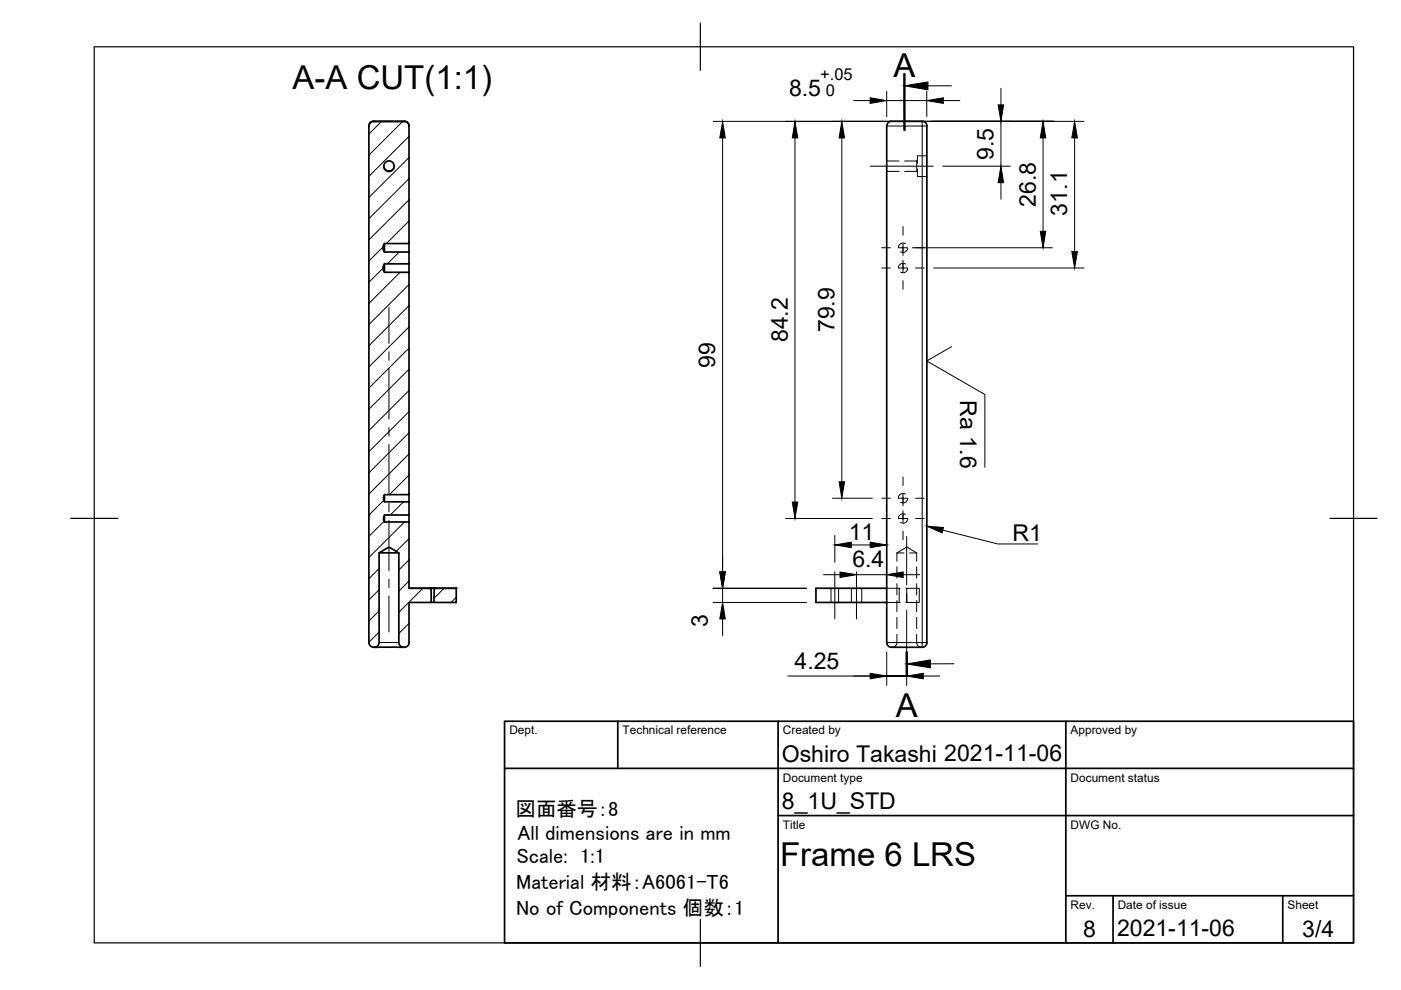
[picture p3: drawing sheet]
<svg xmlns="http://www.w3.org/2000/svg" width="297mm" height="210mm" viewBox="0 0 297 210" stroke-linecap="round" stroke-linejoin="round" font-family="sans-serif">
<!-- layer: Hidden -->
<g fill="none" stroke="#000" stroke-width=".21">
<path d="M188 34.1h2.6M188 36.3h2.6M191.8 34.1h2.6M191.8 36.3h2.6M194.4 34.1v2.2M194.4 36.3l.1 .2M194.5 35.8v1.6h2M194.5 34l-.1 .1M196.5 33h-2v1.6M192 56a.99 .99 0 0 0-1.5 .8M192 51.7a1.01 1.01 0 0 0-1.5 .8M192.4 56.8a.99 .99 0 0 1-1.5 .9"/>
<path d="M192.4 52.5a.99 .99 0 0 1-1.5 .9M190.2 117.2h1.5M190.2 117.2l2.1-1.2 2.1 1.2v1.8M190.2 117.2v1.8M192 104.8a1.01 1.01 0 0 0-1.5 .8M192 109.1a1.01 1.01 0 0 0-1.5 .8M192.4 105.6a.99 .99 0 0 1-1.5 .9M192.4 109.9a.99 .99 0 0 1-1.5 .9M192.8 117.2h1.6M176.2 124.7v3M177.8 124.7v3M180.5 124.7v3"/>
<path d="M182.7 124.7v3M188 124.7h2.9M188 127.7h2.9M190.2 134.5v1.7a1 1 0 0 1-1.1 1M190.2 120.2v2.4M190.2 123.8v2.3M190.2 127.3v2.4M190.2 130.9v2.4M190.6 124.7v3M192 124.7h2.9v3h-2.9M192.3 124.7v3M194.4 134.5v1.7a1 1 0 0 0 1 1"/>
<path d="M194.4 120.2v2.4M194.4 123.8v2.3M194.4 127.3v2.4M194.4 130.9v2.4"/>
</g>
<!-- layer: Visible -->
<g fill="none" stroke="#000" stroke-width=".36">
<path d="M79.2 25.7h6.5a1.01 1.01 0 0 1 1 1M79.2 25.8h6.5M79.2 25.7a1.01 1.01 0 0 0-1 1v109.5a1.01 1.01 0 0 0 1 1M81.4 35.2a1.11 1.11 0 0 0 1.1 1.1 1.11 1.11 0 0 0 1.1-1.1M85.7 25.7a1.01 1.01 0 0 1 1 1M86.7 26.7v24.9h-5.2l-.3 .9 .3 .9h5.2v2.5h-5.2l-.3 .9 .3 .9h5.2v47.2h-5.2l-.2 .7 .2 .8h5.2v2.8h-5.2a1.54 1.54 0 0 0 0 1.5h5.2v14h4.7v3h-4.7v8.5a1.01 1.01 0 0 1-1 1M196.5 26.7v109.5M196.5 26.7a.97 .97 0 0 0-1-1h-6.5a1.01 1.01 0 0 0-1 1v109.5a1.01 1.01 0 0 0 1 1h6.5a1.01 1.01 0 0 0 1-1M81.5 55.9v1.8M81.5 51.6v1.8M86.7 51.6v1.8M86.7 55.9v1.8"/>
<path d="M80.4 117.2h4.2M81.5 104.9v1.5M81.5 109.2v1.5M86.7 104.9v1.5M86.7 109.2v1.5M79.2 137.2a1.02 1.02 0 0 0 1.2-1v-19l1-.6a1.26 1.26 0 0 1 1.4-.4l1.8 1v19a1.03 1.03 0 0 0 1.1 1M79.4 137.2h6.1M86.7 124.7h10M91.4 124.7h-.5h1.6h-.5M91.4 127.7h.6M92.1 124.7h4.6v3h-4.7zM188 124.7h-15v3h15"/>
<circle cx="82.5" cy="35.2" r="1.1"/>
</g>
<!-- layer: Visible Narrow -->
<path d="M79.2 25.8h6.5M188 26.7h7.5v109.5h-7.5M195.5 25.7v1h1M80.4 136.2h4.2M196.5 136.2h-1v1" fill="none" stroke="#000" stroke-width=".21"/>
<!-- layer: Visible -->
<circle cx="96.7" cy="124.7" r=".17" fill="#000" stroke="#000" stroke-width=".21"/>
<!-- layer: TitleBlock -->
<path d="M107 152.9h180v47h-180zM131 152.9v10M165 152.9v47M226 152.9v47M107 162.9h180M165 172.9h122M226 189.9h61M236 189.9v10M272 189.9v10" fill="none" stroke="#000" stroke-width=".36"/>
<!-- layer: Border -->
<path d="M20 9.9h267v190h-267zM148.5 4.9v10M15 109.9h10M282 109.9h10M148.5 194.9v10" fill="none" stroke="#000" stroke-width=".25"/>
<!-- layer: Center Lines -->
<g fill="none" stroke="#000" stroke-width=".21">
<path d="M184.5 35.2h13.4M186.9 52.5h1.9M186.9 56.8h1.9M190.6 52.5h1.7M190.6 56.8h1.7M191.5 48v1.9M191.5 51.6v2.6M191.5 55.2v2.5M191.5 59.5v1.8M194.1 52.5h1.8M194.1 56.8h1.8M82.5 65.2v7.6"/>
<path d="M82.5 74.6v1.8M82.5 78.2v10.7M82.5 90.7v1.7M82.5 94.2v10.8M82.5 106.7v1.8M82.5 110.3v10.7M186.9 105.6h1.9M186.9 109.9h1.9M190.6 105.6h1.7M190.6 109.9h1.7M191.5 101.1v1.8M191.5 104.7v2.5"/>
<path d="M191.5 108.3v2.5M191.5 112.6v1.8M192.2 113.7v10.4M194.1 105.6h1.8M194.1 109.9h1.8M82.5 122.8v1.8M82.5 126.4v7.6M177 121.2v10M181.6 121.2v10M192.2 125.8v1.8M192.2 129.4v10.3"/>
</g>
<!-- layer: Dimensions -->
<g fill="none" stroke="#000" stroke-width=".21">
<path d="M188 19.3v5.4M196.5 19.3v5.4M212.2 18.7v3.5M151.2 25.7h78.6M153.2 29.2v92M168.6 29.2v77.2M178.5 29.2v72.9M181 21.3h3.5M188 21.3h8.5M199.9 35.2h14.3M200 21.3h3.5M212.2 25.7v9.5"/>
<path d="M212.2 38.7v3.5M221.1 29.2v19.8M227.8 29.2v24.1M193.4 52.5h29.7M198 56.8h31.8M166.6 109.9h18.4M176.5 105.6h8.5M177 113.5v5.7M180.5 115.5h4M151.2 124.7h19.8M151.2 127.7h19.8M153.2 124.7v3"/>
<path d="M153.2 131.2v3.5M174.6 121.8h3.5M181.6 123.2v.7M181.6 121.8h6.4M188 138.2v7.1M191.5 121.8h3.5M167 143.3h21M188 143.3h4.2h-4.2M192.2 141.7v3.6M195.7 143.3h3.5"/>
</g>
<g fill="#000" stroke="#000" stroke-width=".21">
<path d="M153.2 25.7l.6 3.5h-1.2zM168.6 25.7l.5 3.5h-1.1zM178.5 25.7l.6 3.5h-1.2zM184.5 20.7l3.5 .6-3.5 .6zM196.5 21.3l3.5-.6v1.2zM211.6 22.2h1.2l-.6 3.5zM212.2 35.2l.6 3.5h-1.2zM221.1 25.7l.6 3.5h-1.1zM227.8 25.7l.6 3.5h-1.2zM220.6 49h1.1l-.6 3.5zM227.2 53.3h1.2l-.6 3.5zM168 106.4h1.1l-.5 3.5z"/>
<path d="M177.9 102.1h1.2l-.6 3.5zM177 115.5l3.5-.6v1.2zM184.5 114.9l3.5 .6-3.5 .6zM152.6 121.2h1.2l-.6 3.5zM153.2 127.7l.6 3.5h-1.2zM178.1 121.3l3.5 .5-3.5 .6zM188 121.8l3.5-.5v1.1zM184.5 142.8l3.5 .5-3.5 .6zM192.2 143.3l3.5-.5v1.1z"/>
</g>
<!-- layer: Annotations -->
<path d="M191.7 18.2l5-.8v1.6zM196.5 111.6l3.5 .2-.3 1.2zM192.2 140.8l5.1-.9v1.7z" fill="#000" stroke="#000" stroke-width=".21"/>
<path d="M196.7 18.2h5M201.7 73.5l-5.2 3 12.3 7.1v15.5M199.9 112.4l11.7 2.9h8.4M202.2 140.7l-4.9 .1" fill="none" stroke="#000" stroke-width=".21"/>
<path d="M191.7 15.7l.1 11.9M192.2 138.3l.1 5" fill="none" stroke="#000" stroke-width=".51"/>
<!-- layer: Hatching -->
<g fill="none" stroke="#000" stroke-width=".21">
<path d="M80.9 25.7l-2.7 2.7M85.4 25.7l-7.2 7.2M86.7 37.9l-8.5 8.5M86.7 33.4l-8.5 8.5M86.7 28.9l-8.5 8.5M81.2 56.9l-3 3M81.2 52.4l-3 3M84.6 53.4l-2.5 2.5M84.8 57.7l-6.6 6.6M86.7 55.8l-.1 .1M86.7 51.3l-.3 .3M86.7 46.9l-4.8 4.7"/>
<path d="M86.7 42.4l-8.5 8.5M86.7 78.3l-8.5 8.5M86.7 73.8l-8.5 8.5M86.7 69.3l-8.5 8.5M86.7 64.8l-8.5 8.5M86.7 60.3l-8.5 8.5M86.7 96.2l-8.5 8.5M86.7 91.8l-8.5 8.5M86.7 87.3l-8.5 8.5M86.7 82.8l-8.5 8.5M81.4 106.1l-3.2 3.1M81.4 110.5l-3.2 3.2"/>
<path d="M85.6 106.4l-2.8 2.8M85.8 110.7l-7.6 7.5M86.7 118.7l-2.1 2.2M86.7 114.2l-2.7 2.7M86.7 100.7l-4.1 4.2M80.4 134l-2.2 2.2M80.4 129.5l-2.2 2.2M80.4 125l-2.2 2.2M80.4 120.6l-2.2 2.1M86.7 132.2l-2.1 2.1M86.7 123.2l-2.1 2.1M89.7 124.7l-5.1 5.1"/>
<path d="M91.4 127.5l-.3 .2M94.1 124.7l-2.1 2.2M96.7 126.7l-1.1 1"/>
</g>
<g font-size="7">
<text x="189.4" y="16.3">A</text>
<text x="62" y="18.8">A-A CUT(1:1)</text>
<text x="189.9" y="152.1">A</text>
<text x="165.4" y="183.5">Frame 6 LRS</text>
</g>
<g font-size="4.9">
<text x="167.3" y="20.3">8.5</text>
<text x="210.7" y="33.9" transform="rotate(-90 210.7 33.9)">9.5</text>
<text x="219.6" y="43.9" transform="rotate(-90 219.6 43.9)">26.8</text>
<text x="226.3" y="45.7" transform="rotate(-90 226.3 45.7)">31.1</text>
<text x="176.9" y="70.5" transform="rotate(-90 176.9 70.5)">79.9</text>
<text x="151.6" y="77.9" transform="rotate(-90 151.6 77.9)">99</text>
<text x="167" y="72.6" transform="rotate(-90 167 72.6)">84.2</text>
<text x="203.6" y="84.9" transform="rotate(90 203.6 84.9)">Ra 1.6</text>
<text x="180" y="114.6">11</text>
<text x="214.7" y="114.6">R1</text>
<text x="180.7" y="120.3">6.4</text>
<text x="150.1" y="133" transform="rotate(-90 150.1 133)">3</text>
<text x="168.5" y="141.8">4.25</text>
<text x="165.8" y="161.5">Oshiro Takashi 2021-11-06</text>
<text x="165.8" y="171.5">8_1U_STD</text>
<text x="229.6" y="198.6">8</text>
<text x="236.8" y="198.4">2021-11-06</text>
<text x="276.1" y="198.6">3/4</text>
</g>
<g font-size="4.4">
<text x="109.3" y="173">図面番号：8</text>
<text x="109.7" y="178">All dimensions are in mm</text>
<text x="109.5" y="183">Scale: 1:1</text>
<text x="109.4" y="188.5">Material 材料：A6061-T6</text>
<text x="109.4" y="194.1">No of Components 個数：1</text>
</g>
<g font-size="3.5">
<text x="173.9" y="16.9">+.05</text>
<text x="175.1" y="20.3">0</text>
</g>
<g font-size="2.5">
<text x="108" y="155.7">Dept.</text>
<text x="132" y="155.7">Technical reference</text>
<text x="166" y="155.7">Created by</text>
<text x="227" y="155.7">Approved by</text>
<text x="166" y="165.7">Document type</text>
<text x="227" y="165.7">Document status</text>
<text x="166" y="175.7">Title</text>
<text x="227" y="175.7">DWG No.</text>
<text x="227" y="192.7">Rev.</text>
<text x="237" y="192.7">Date of issue</text>
<text x="273" y="192.7">Sheet</text>
</g>
</svg>
